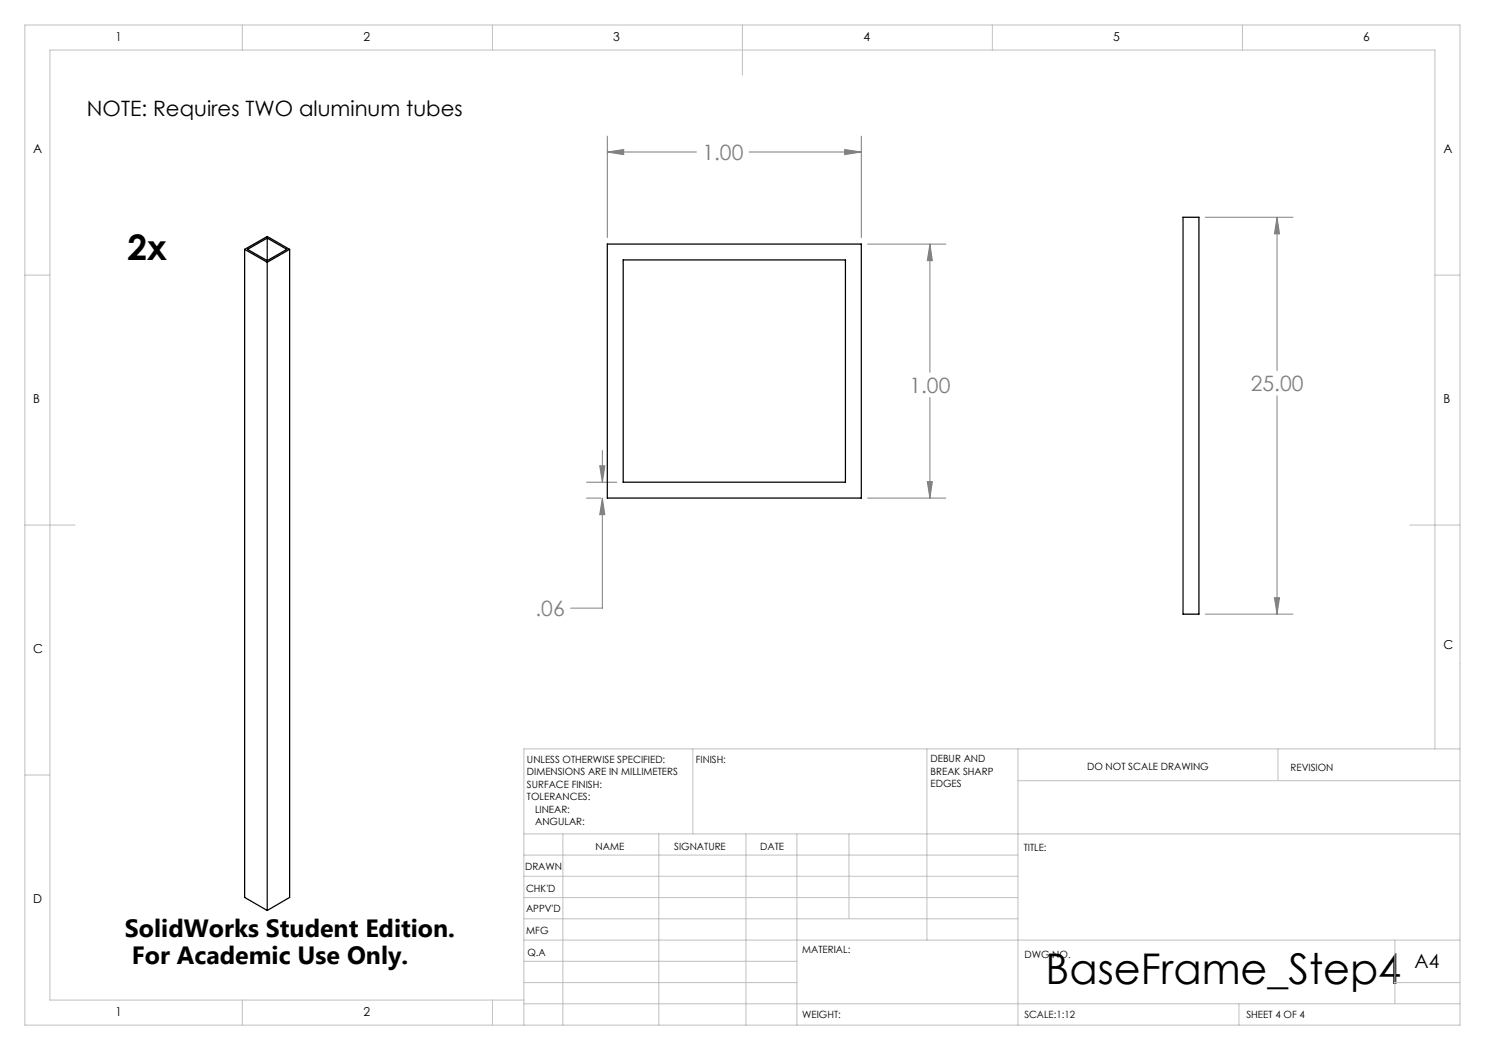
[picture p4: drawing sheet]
<svg xmlns="http://www.w3.org/2000/svg" width="297mm" height="210mm" viewBox="0 0 297 210" stroke-linecap="round" stroke-linejoin="round" font-family="sans-serif">
<g fill="none" stroke="#808080" stroke-width=".2">
<path d="M121.5 27.2v20.3M121.5 30.4h17.8M121.5 30.4l3.2-.5v1zM149.8 30.4h22.5M168.9 29.9l3.4 .5-3.4 .5zM172.3 27.2v20.3M173.5 48.8h15.7M186 48.8v25.7M186 48.8l.5 3.3h-1zM241.1 43.5h17.5M255.4 43.5v30.6M255.4 43.5l.5 3.3h-1z"/>
<path d="M186 79.5v20.1M255.4 79.2v43.6M117.3 99.6h2.9M117.3 96.4h6.1M119.9 93.2h1.1l-.5 3.2zM120.5 99.6v22h-6.4M120.5 90.1v6.3M120.5 99.6l.5 3.3h-1.1zM173.5 99.6h15.7M185.5 96.3h1l-.5 3.3zM254.9 119.5h1l-.5 3.3zM241.1 122.8h17.5"/>
</g>
<g fill="none" stroke="#c0c0c0" stroke-width=".2">
<path d="M5 5h287v200h-287zM48.5 5v5M98.5 5v5M148.5 5v10M198.5 5v5M248.5 5v5M5 55h5M287 55h5M5 105h10M282 105h10M5 155h5M138.6 149.8v17"/>
<path d="M185.4 149.8v38.2M203.6 149.8v55.2M203.6 156.1h88.4M255.6 149.8v6.3M287 149.8v-139.8h-277v190h94.8M292 149.8h-187.2v55.2M104.8 166.8h187.2M104.8 179.5h98.8M104.8 175.3h98.8M104.8 171h98.8M112.6 166.8v38.2M131.8 166.8v38.2"/>
<path d="M149.2 166.8v38.2M159.4 166.8v38.2M169.8 166.8v17M104.8 183.8h98.8M104.8 196.5h54.6M104.8 192.3h54.6M104.8 188h187.2M279 196.5h13M279 188v12.8M48.5 200v5M98.5 200v5M104.8 200.8h187.2"/>
<path d="M247.8 200.8v4.2"/>
</g>
<path d="M185.5 96.3h1l-.5 3.3zM186 48.8l.5 3.3h-1zM168.9 29.9l3.4 .5-3.4 .5zM121.5 30.4l3.2-.5v1zM119.9 93.2h1.1l-.5 3.2zM120.5 99.6l.5 3.3h-1.1zM255.4 43.5l.5 3.3h-1zM254.9 119.5h1l-.5 3.3z" fill="#808080"/>
<path d="M48.9 49.9l4.5-2.6 4.5 2.6M48.9 49.9l4.5 2.5M48.9 49.9v129.6l4.5 2.6M53.4 47.6l-3.9 2.3 3.9 2.2M53.4 47.6l4 2.3-4 2.2M53.4 47.6v4.5M53.4 52.4v129.7M57.9 49.9l-4.5 2.5M57.9 49.9v129.6l-4.5 2.6M121.5 48.8h50.8v50.8h-50.8zM124.6 52h44.5v44.4h-44.5zM236.6 43.5h3.2v79.3h-3.2z" fill="none" stroke="#000" stroke-width=".25"/>
<text font-size="8.5" x="209.1" y="196.7">BaseFrame_Step4</text>
<text font-size="7.1" x="25.5" y="52">2x</text>
<g font-size="5">
<text x="25" y="187.4">SolidWorks Student Edition.</text>
<text x="26.4" y="192.9">For Academic Use Only.</text>
</g>
<text font-size="4.2" x="17.4" y="23.2">NOTE: Requires TWO aluminum tubes</text>
<g font-size="4.2" fill="#808080">
<text x="140.5" y="32">1.00</text>
<text x="181.9" y="78.6">1.00</text>
<text x="250.1" y="78.2">25.00</text>
<text x="107.1" y="123.2">.06</text>
</g>
<text font-size="3.9" x="282.9" y="193.6">A4</text>
<g font-size="2.5">
<text x="23.1" y="8.2">1</text>
<text x="72.7" y="8.2">2</text>
<text x="122.7" y="8.2">3</text>
<text x="172.7" y="8.2">4</text>
<text x="222.7" y="8.2">5</text>
<text x="272.7" y="8.2">6</text>
<text x="6.7" y="30.7">A</text>
<text x="288.7" y="30.7">A</text>
<text x="6.7" y="80.7">B</text>
<text x="288.7" y="80.7">B</text>
<text x="6.7" y="130.7">C</text>
<text x="288.7" y="129.7">C</text>
<text x="6.7" y="180.7">D</text>
<text x="23.1" y="203.2">1</text>
<text x="72.7" y="203.2">2</text>
</g>
<g font-size="2">
<text x="105.4" y="152.6">UNLESS OTHERWISE SPECIFIED:</text>
<text x="105.4" y="155.1">DIMENSIONS ARE IN MILLIMETERS</text>
<text x="139.2" y="152.6">FINISH:</text>
<text x="186.1" y="152.5">DEBUR AND</text>
<text x="186.1" y="155">BREAK SHARP</text>
<text x="217.4" y="154">DO NOT SCALE DRAWING</text>
<text x="258.1" y="154.2">REVISION</text>
<text x="105.4" y="157.6">SURFACE FINISH:</text>
<text x="105.4" y="160.1">TOLERANCES:</text>
<text x="186.1" y="157.5">EDGES</text>
<text x="107" y="162.6">LINEAR:</text>
<text x="107" y="165.1">ANGULAR:</text>
<text x="119.1" y="170">NAME</text>
<text x="134.8" y="169.9">SIGNATURE</text>
<text x="152" y="169.9">DATE</text>
<text x="204.8" y="170.2">TITLE:</text>
<text x="105" y="174.1">DRAWN</text>
<text x="105.2" y="178.3">CHK'D</text>
<text x="105.2" y="182.4">APPV'D</text>
<text x="105.3" y="186.8">MFG</text>
<text x="105.5" y="191.1">Q.A</text>
<text x="160.5" y="190.5">MATERIAL:</text>
<text x="204.9" y="191.6">DWG NO.</text>
<text x="160.4" y="203.5">WEIGHT:</text>
<text x="204.9" y="203.6">SCALE:1:12</text>
<text x="249.3" y="203.6">SHEET 4 OF 4</text>
</g>
</svg>
